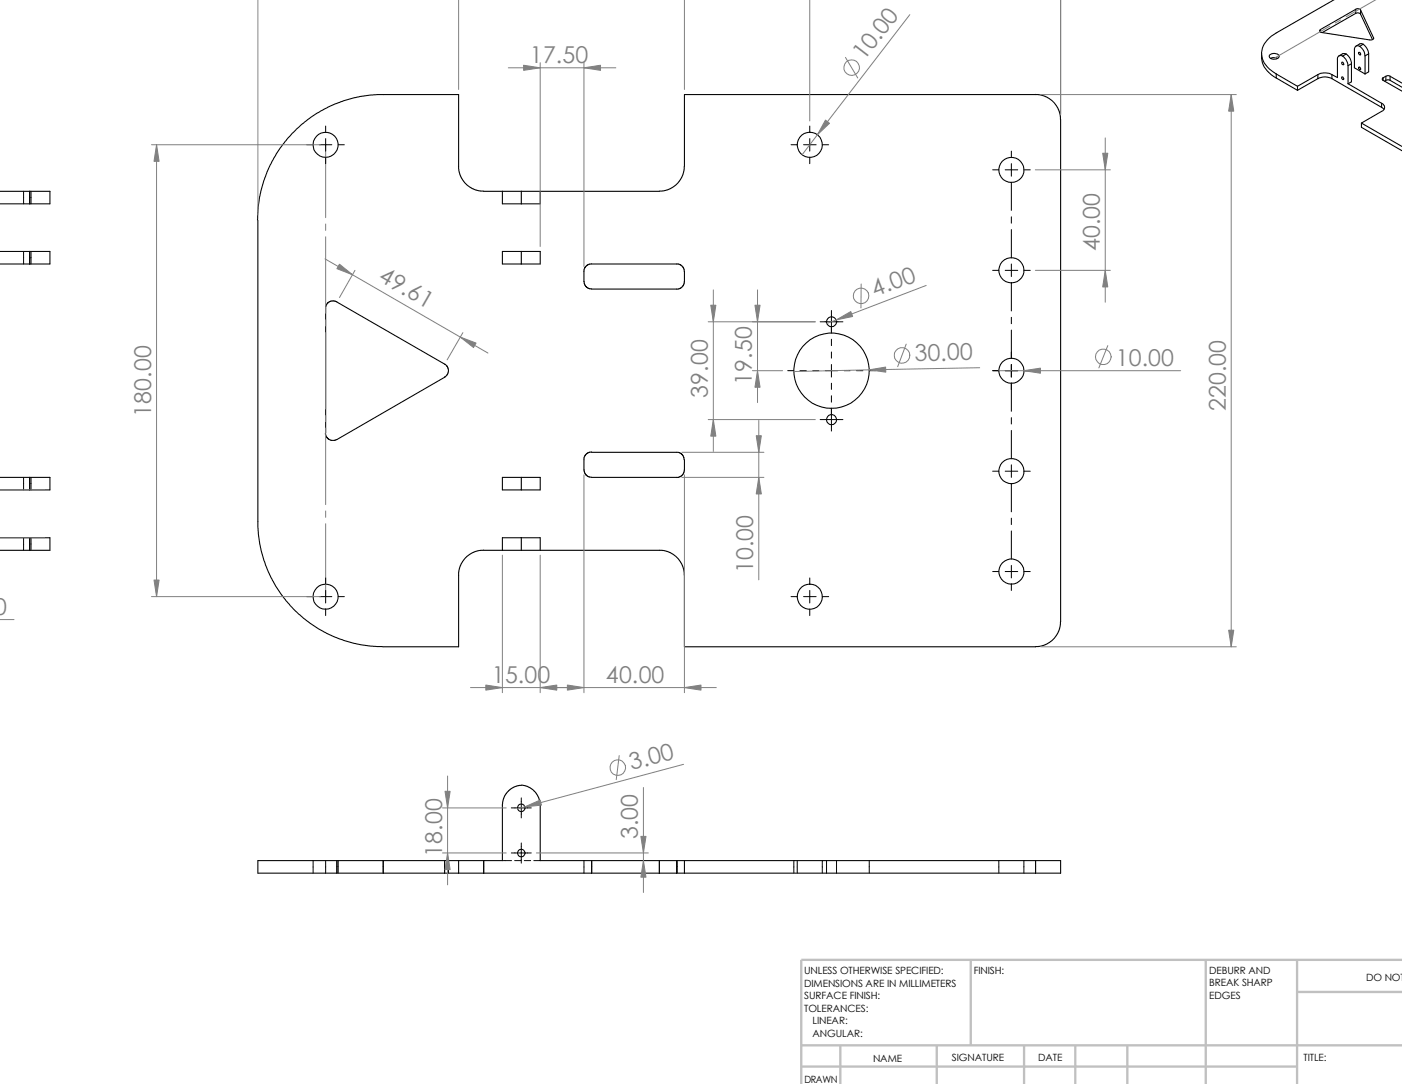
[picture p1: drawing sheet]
<svg xmlns="http://www.w3.org/2000/svg" width="279mm" height="216mm" viewBox="0 0 279 216" stroke-linecap="round" stroke-linejoin="round" font-family="sans-serif">
<path d="M193.5 191.2v17M240.3 191.2v24.7M258.5 191.2v24.7M258.5 197.6h20.9M279.4 191.2h-119.7v24.7M159.7 208.2h119.7M159.7 212.4h98.8M167.5 208.2v7.7M186.7 208.2v7.7M204.1 208.2v7.7M214.3 208.2v7.7M224.7 208.2v7.7" fill="none" stroke="#c0c0c0" stroke-width=".47"/>
<g fill="none" stroke="#000" stroke-width=".21">
<path d="M265.9 0l-11.6 6.6a5.1 5.1 0 0 0-2.9 4.3 5.3 5.3 0 0 0 2.9 3.8M206.4 18.8h-70v14.9l-.3 1-.5 1.2-1.4 1.4-1.2 .5-1.6 .3h-23.7M206.4 18.8l1.9 .4 1.1 .7 .7 .6 1 1.7 .3 1.6v100l-.4 1.9-.7 1.2-.7 .7-1.3 .8-1.9 .4h-70v-14.8l-.3-1-.5-1.2-1.4-1.4-1.2-.6-1-.2h-24.3M251.4 10.6a4.8 4.8 0 0 0 2.9 4.9M253.1 10.9a1.28 1.28 0 0 1 1.8 .3 1.09 1.09 0 0 1-1 .6 1.09 1.09 0 0 1-1-.7zM253.2 11.6a1.52 1.52 0 0 1 1.4 0M254.3 14.7l4.3 2.5M254.3 15.5l4.3 2.5M254.3 14.7v.8M258.6 17.2v.8M262.6 14.9a3 3 0 0 1 2.8 0M262.6 14.9l-4 2.3"/>
<path d="M262.6 14.9v.8M262.6 15.7l-4 2.3M262.6 15.7a3 3 0 0 1 2.8 0M263.1 5.9v.5M263.1 5.9a.32 .32 0 0 0-.1 .4 .32 .32 0 0 0 .4 .2l9.6 1.5a.51 .51 0 0 0 .7-.5M265.4 14.9v.8M265.4 15.7l9.9 5.7M267.4 15.3a.27 .27 0 0 1 .3 .2 .27 .27 0 0 1-.1 .3l-.2-.2zM267.4 12.4a.25 .25 0 0 1 .3 .1 .25 .25 0 0 1-.1 .4l-.2-.2zM267.6 11.2a.67 .67 0 0 0-.8-.1 .67 .67 0 0 0-.3 .8v3.6l-1.1-.6M267.6 11.2a2.83 2.83 0 0 1 1 1.9M268.3 10.8l-.6-.1-.9 .4"/>
<path d="M268.3 10.8l-.7 .4M268.3 10.8a2.45 2.45 0 0 1 1 1.9M268.6 16.7l6.7 3.9M268.6 13.1v3.6M269.3 12.7v3.6l-.7 .4M269.3 12.7l-.7 .4M270.2 1.9a.71 .71 0 0 1 .9 .1M270.2 1.9l-7.1 4M270.2 1.9v.8M270.2 2.7l-6.7 3.8M270.2 2.7a.77 .77 0 0 1 .9 .1M270.8 13.4a.26 .26 0 0 1 .3 .1 .26 .26 0 0 1-.1 .4z"/>
<path d="M270.8 10.4a.33 .33 0 0 1 .3 .2 .33 .33 0 0 1 0 .4l-.3-.3zM271 9.2a2.46 2.46 0 0 1 1 1.9M271 9.2a.67 .67 0 0 0-.8 0 .67 .67 0 0 0-.3 .7v3.6l2.1 1.2M271.1 2l2.6 5.5M271.1 2v.8M271.1 2.8l2.4 5.1M271.7 8.8l-.6-.1-.8 .5M271.7 8.8l-.7 .4M271.7 8.8a2.68 2.68 0 0 1 1.1 1.9M272 11.1v3.6M272.8 10.7v3.6l-.8 .4M272.8 10.7l-.8 .4"/>
<path d="M273.7 7.5v.2M275.6 15.5v.5M275.6 16l3.8 2.2M275.6 15.5a.28 .28 0 0 0-.1 .2 .28 .28 0 0 0 .1 .3M276.2 15.2l-.6 .3M276.2 15.2v.8M276.2 16l-.3 .2M276.2 15.2l.3-.1 .5 .1M276.2 16l.4-.1 .4 .1M277 15.2l2.4 1.4M277 15.2v.8M277 16l2.4 1.4"/>
<path d="M0 38.1h5.9M5.9 38.1h4v2.5h-4M5.9 38.1v2.5M100.1 38.1h3.8M100.1 38.1v2.5h3.8M100.1 38.1h-3.7l-1.6-.3-1.7-.9-.7-.7-.7-1.2-.3-1.3v-14.9l-17.2 .1a25.1 25.1 0 0 0-22.9 24.9M103.9 38.1v2.5M103.9 38.1h3.8M107.7 38.1v2.5h-3.8M271.3 24.5l8.1 4.7M271.3 24.5v.9l8.1 4.7M275.3 20.6a.84 .84 0 0 1 .6 .8 .84 .84 0 0 1-.6 .8l-4 2.3"/>
<path d="M275.3 21.4l.5 .4M275.3 20.6v.8M0 52.6h5.9M0 40.6h5.9M0 50.1h5.9M5.9 50.1h4v2.5h-4M5.9 50.1v2.5M51.4 43.9v61.1l.2 2.2a25.1 25.1 0 0 0 24.7 21.6M103.9 50.1h-3.8v2.5h3.8M103.9 50.1v2.5M103.9 50.1h3.8v2.5h-3.8M117.9 52.5l-.9 .3-.6 .9v2.7l.4 .7 .7 .4 17.4 .1 .9-.3 .6-.9v-2.7l-.4-.6-.8-.5h-17.3"/>
<path d="M0 95.1h5.9M0 97.6h5.9M5.9 95.1h4v2.5h-4M5.9 95.1v2.5M64.9 86.2l.1 .7 .4 .6 .6 .2 1.1-.2 21.5-12.4 .5-.4 .2-.5 .1-.6-.3-.7-.5-.4-21.5-12.4-.7-.2-.7 .2-.5 .4-.3 .5v25.2M103.9 95.1h-3.8v2.5h3.8M103.9 95.1v2.5M103.9 95.1h3.8v2.5h-3.8M117.9 90.1h17.3l.8 .5 .4 1M117.9 90l-.9 .3-.6 .9v2.7l.4 .7 .7 .4 17.4 .1M136.4 91.6l-.1 2.6-.7 .7-.7 .2M0 109.6h5.9"/>
<path d="M0 107.1h5.9M5.9 107.1h4v2.5h-4M5.9 107.1v2.5M96.4 109.6h3.7M96.4 109.6l-1.6 .2-1.5 .8-1.1 1.2-.7 1.5-.1 .7v14.8h-15M100.1 109.6h3.8M103.9 107.1h-3.8v2.5M103.9 109.6h3.8M103.9 107.1v2.5M103.9 107.1h3.8v2.5M103.9 156.4l1.1 .2 1.1 .6 1 1.2 .4 1 .2 1v11h23.7M103.9 156.4l-1.2 .2-1.1 .6-.8 .9-.5 1.1-.2 .9v11.3h-3.7"/>
<path d="M76.4 171.4h-25v2.5h25M76.4 171.4v2.5M76.4 173.9h15M76.4 171.4h15M91.4 173.9h5M91.4 171.4v2.5M91.4 171.4h5M96.4 173.9h35M96.4 171.4v2.5M131.4 171.4v2.5M131.4 171.4h5M131.4 173.9h5"/>
<path d="M136.4 171.4v2.5M136.4 173.9h70M136.4 171.4h70M206.4 171.4h5v2.5h-5M206.4 171.4v2.5"/>
<circle cx="64.9" cy="28.8" r="2.49"/>
<circle cx="161.4" cy="28.8" r="2.5"/>
<circle cx="201.5" cy="33.8" r="2.49"/>
<circle cx="201.5" cy="53.8" r="2.5"/>
<circle cx="165.7" cy="73.8" r="7.5"/>
<circle cx="165.7" cy="64.1" r=".98"/>
<circle cx="201.5" cy="73.8" r="2.49"/>
<circle cx="165.7" cy="83.6" r=".99"/>
<circle cx="201.5" cy="93.8" r="2.5"/>
<circle cx="64.9" cy="118.8" r="2.49"/>
<circle cx="161.4" cy="118.8" r="2.5"/>
<circle cx="201.5" cy="113.8" r="2.49"/>
<circle cx="103.9" cy="160.9" r=".76"/>
<circle cx="103.9" cy="169.9" r=".76"/>
</g>
<g fill="none" stroke="#808080" stroke-width=".2">
<path d="M51.4 0v42.8M91.4 -.1v17.9M136.4 -.1v17.9M161.4 -.1v24.2M211.4 -.1v22.9M274.2 0l-5.9 3.3M101.3 13.5h21.4M107.7 12.5v36.6M116.4 12.5v40.6M168.5 11.4l2.4 4.1M181.3 2.9l-21.4 27.9M207.4 18.8h39"/>
<path d="M245.4 18.8v110M265 5.2l-11.1 6.4M267.2 4l-1.1 .6M30.2 28.8h33.7M31.2 28.8v90M64.9 28.8v14.5M206.3 33.8h15M220.3 27.5v32.7M64.8 51.6l32.4 18.7M64.9 44.6v1.3M64.9 47.2v15.2M70.7 53.8l-3.1 5.5"/>
<path d="M142.2 57.7v32.2M151 57.7v22.5M171.6 56.6v4.7M184.6 56.9l-19.8 7.5M206.3 53.8h15M64.9 63.7v1.2M64.9 66.2v15.2M92.2 66.3l-3.1 5.4M141.1 64.1h21.4M149.9 73.8h6.1M180.6 68.5l-1.7 4.5M195.2 73.2l-37 .8"/>
<path d="M199.1 73.8h36.2M220.8 68.8l-1.8 4.5M-.1 97.6h9M64.9 82.7v1.3M64.9 85.3v15.2M116.4 94.6v43.4M135.9 90.1h16.3M135.9 95.1h16.3M136.4 94.6v43.4M141.1 83.6h21.4M151.2 83.7v31.8M-.1 107.1h9"/>
<path d="M30.2 118.8h33.7M64.9 101.8v1.2M64.9 104.3v14.5M100.1 110.6v27.4M107.7 110.6v27.4M0 123.4h2.8M93.8 136.9h48.9M207.4 128.8h39M89.2 154.6v21.6M123.4 150.5l-.6 4.8M128.2 156.8v21M136.2 152.2l-33 8.9"/>
<path d="M88.2 169.9h12.7M88.2 160.9h12.7M106.9 169.9h22.3"/>
<circle cx="169.7" cy="13.5" r="1.55"/>
<circle cx="171.6" cy="58.9" r="1.55"/>
<circle cx="179.8" cy="70.8" r="1.55"/>
<circle cx="219.9" cy="71.1" r="1.57"/>
<circle cx="123.1" cy="152.9" r="1.56"/>
</g>
<g fill="none" stroke="#000" stroke-width=".2">
<path d="M4.7 38.1v2.5M5.9 38.1v2.5M6.2 38.1v2.5M61.1 28.8h1.3M63.6 28.8h2.5M64.9 25.1v1.2M64.9 27.6v2.5M64.9 31.3v1.3M67.4 28.8h1.2M157.6 28.8h1.3M160.1 28.8h2.5M161.4 25.1v1.2"/>
<path d="M161.4 27.6v2.5M161.4 31.3v1.3M163.9 28.8h1.2M197.8 33.8h1.3M200.3 33.8h2.5M201.5 30.1v1.2M201.5 32.6v2.5M201.5 36.3v5.6M204 33.8h1.3M4.7 50.1v2.5M5.9 50.1v2.5M6.2 50.1v2.5"/>
<path d="M197.8 53.8h1.3M200.3 53.8h2.5M201.5 43.2v1.2M201.5 45.7v5.7M201.5 52.6v2.5M201.5 56.3v5.6M204 53.8h1.3M157 73.8h1.2M159.4 73.8h1.3M162 73.8h1.2M163.4 64.1h4.6M164.5 73.8h2.5"/>
<path d="M165.7 61.8v4.5M165.7 67.6v1.2M165.7 70.1v1.2M165.7 72.6v2.5M165.7 76.3v1.3M165.7 78.8v1.3M168.2 73.8h1.2M170.7 73.8h1.3M173.2 73.8h1.3M197.8 73.8h1.3M200.3 73.8h2.5M201.5 63.2v1.3"/>
<path d="M201.5 65.7v5.6M201.5 72.6v2.5M201.5 76.3v5.6M204 73.8h1.3M4.7 95.1v2.5M5.9 95.1v2.5M6.2 95.1v2.5M163.4 83.6h4.6M165.7 81.3v4.6M197.8 93.9h1.3M200.3 93.9h2.5M201.5 83.2v1.3"/>
<path d="M201.5 85.7v5.7M201.5 92.6v2.5M201.5 96.4v5.5M204 93.9h1.3M4.7 107.1v2.5M5.9 107.1v2.5M6.2 107.1v2.5M61.1 118.8h1.3M63.6 118.8h2.5M64.9 115.1v1.2M64.9 117.6v2.5M67.4 118.8h1.2"/>
<path d="M157.6 118.8h1.3M160.1 118.8h2.5M161.4 115.1v1.2M161.4 117.6v2.5M163.9 118.8h1.2M197.8 113.8h1.3M200.3 113.8h2.5M201.5 103.2v1.3M201.5 105.7v5.6M201.5 112.6v2.5M201.5 116.3v1.3M204 113.8h1.3"/>
<path d="M64.9 121.3v1.3M161.4 121.3v1.3M103.9 158.9v4M62.4 171.4v2.5M64.9 171.4v2.5M67.1 171.4v2.5M67.4 171.4v2.5M76.4 171.4v2.5M88.6 171.4v2.5M89.4 171.4v2.5M96.4 171.4v2.5M100.1 171.4h1.8"/>
<path d="M101.9 169.9h4M101.9 160.9h4M102.6 171.4h1.2M103.9 167.9v4M104.5 171.4h1.2M106.4 171.4h1.3M116.4 171.4v2.5M117.9 171.4v2.5M131.4 171.4v2.5M134.9 171.4v2.5M158.2 171.4v2.5M158.9 171.4v2.5"/>
<path d="M163.9 171.4v2.5M164.7 171.4v2.5M166.7 171.4v2.5M173.2 171.4v2.5M199.1 171.4v2.5M204 171.4v2.5M206.4 171.4v2.5"/>
</g>
<g fill="#808080" stroke="#808080" stroke-width=".2">
<path d="M127.7 166.6h1l-.5 3.3z"/>
<path d="M128.2 171.4l.5 3.3h-1z"/>
<path d="M104.6 160.7l3.1-1.4 .2 1.1z"/>
<path d="M88.7 157.6h1l-.5 3.3z"/>
<path d="M89.2 169.9l.5 3.3h-1z"/>
<path d="M244.9 125.5h1l-.5 3.3z"/>
<path d="M245.4 18.8l.5 3.3h-1z"/>
<path d="M151 73.8l.5 3.3h-1z"/>
<path d="M142.2 83.6l.5 3.3h-1.1z"/>
<path d="M173.2 73.7l3.3-.6v1z"/>
<path d="M141.6 60.8h1.1l-.5 3.3z"/>
<path d="M104.4 13l3.3 .5-3.3 .5z"/>
<path d="M116.4 13.5l3.3-.5v1z"/>
<path d="M220.3 53.8l.5 3.3h-1z"/>
<path d="M164.5 23.9l.8 .7-2.4 2.2z"/>
<path d="M30.7 115.5h1l-.5 3.3z"/>
<path d="M31.2 28.8l.5 3.3h-1z"/>
<path d="M96.8 136.4l3.3 .5-3.3 .6z"/>
<path d="M136.4 136.9l3.3-.5v1.1z"/>
<path d="M166.7 63.7l2.8-1.6 .4 .9z"/>
<path d="M113.1 136.4l3.3 .5-3.3 .6z"/>
<path d="M107.7 136.9l3.3-.5v1.1z"/>
<path d="M150.5 60.8h1l-.5 3.3z"/>
<path d="M219.8 30.5h1l-.5 3.3z"/>
<path d="M204 73.8l3.3-.5v1z"/>
<path d="M151.2 95.1l.5 3.3h-1z"/>
<path d="M150.7 86.8h1l-.5 3.3z"/>
<path d="M91.7 67.1l3.2 1.2-.5 .9z"/>
<path d="M67.6 52.6l2.7 2.1-3.2-1.2z"/>
</g>
<g font-size="4.6" fill="#808080">
<text x="105.6" y="12.6">17.50</text>
<text x="172.2" y="12.2" transform="rotate(-52 172.2 12.2)">10.0</text>
<text x="219.2" y="50.1" transform="rotate(-90 219.2 50.1)">40.00</text>
<text x="75.2" y="55.8" transform="rotate(30 75.2 55.8)">49.61</text>
<text x="174.4" y="59.1" transform="rotate(-21 174.4 59.1)">4.00</text>
<text x="182.3" y="71.9" transform="rotate(-1 182.3 71.9)">30.00</text>
<text x="149.9" y="76.6" transform="rotate(-90 149.9 76.6)">19.50</text>
<text x="222.4" y="72.9">10.00</text>
<text x="30.1" y="83" transform="rotate(-90 30.1 83)">180.00</text>
<text x="141.1" y="79.2" transform="rotate(-90 141.1 79.2)">39.00</text>
<text x="244.3" y="81.9" transform="rotate(-90 244.3 81.9)">220.00</text>
<text x="150.1" y="114.2" transform="rotate(-90 150.1 114.2)">10.00</text>
<text x="98" y="136">15.00</text>
<text x="120.7" y="136">40.00</text>
<text x="125.9" y="153.4" transform="rotate(-15 125.9 153.4)">3.00</text>
<text x="127.1" y="167.2" transform="rotate(-90 127.1 167.2)">3.00</text>
<text x="88.1" y="170.7" transform="rotate(-90 88.1 170.7)">18.00</text>
</g>
<g font-size="2">
<text x="160.3" y="194.1">UNLESS OTHERWISE SPECIFIED:</text>
<text x="160.3" y="196.6">DIMENSIONS ARE IN MILLIMETERS</text>
<text x="194.1" y="194.1">FINISH:</text>
<text x="241" y="194">DEBURR AND</text>
<text x="241" y="196.5">BREAK SHARP</text>
<text x="272.3" y="195.5">DO NOT</text>
<text x="160.3" y="201.5">TOLERANCES:</text>
<text x="160.3" y="199.1">SURFACE FINISH:</text>
<text x="241" y="199">EDGES</text>
<text x="161.9" y="204">LINEAR:</text>
<text x="161.9" y="206.5">ANGULAR:</text>
<text x="160.3" y="215.6">DRAWN</text>
<text x="174" y="211.5">NAME</text>
<text x="189.7" y="211.4">SIGNATURE</text>
<text x="206.9" y="211.4">DATE</text>
<text x="259.8" y="211.4">TITLE:</text>
</g>
</svg>
